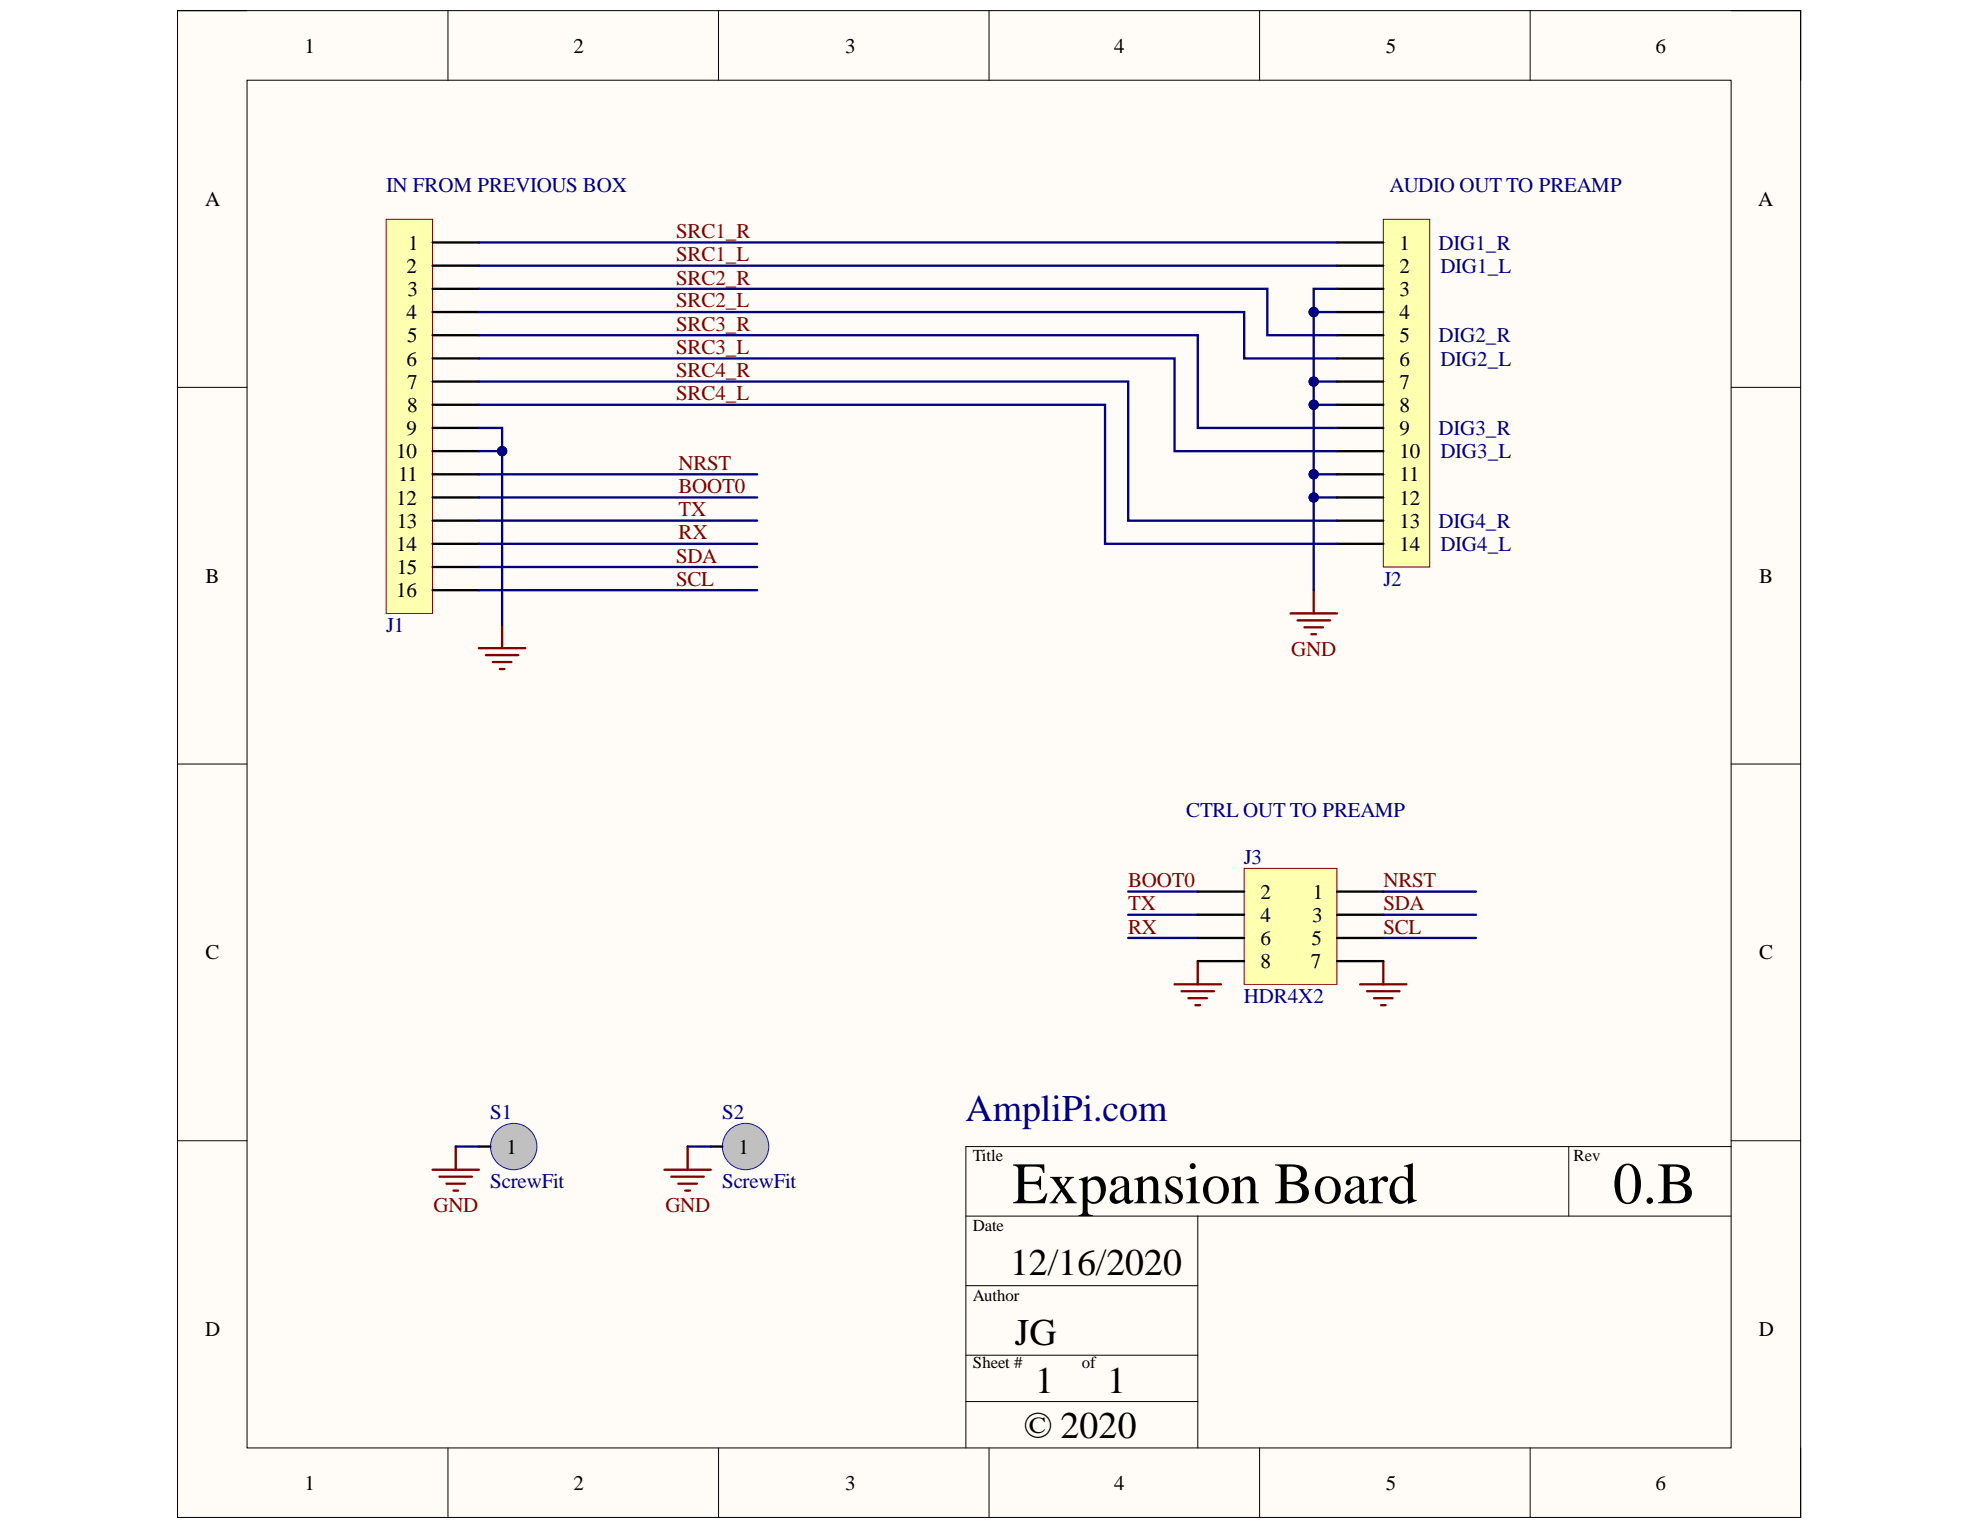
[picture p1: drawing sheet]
<svg xmlns="http://www.w3.org/2000/svg" width="279mm" height="216mm" viewBox="0 0 279 216" stroke-linecap="round" stroke-linejoin="round" font-family="sans-serif">
<path d="M25 1.5h229.1v212.6h-229.1z" fill-rule="evenodd" fill="#fffcf8"/>
<path d="M25 1.5h229.1v212.6h-229.1z" fill="none" stroke="#000" stroke-width=".14"/>
<path d="M34.9 11.3h209.4v193h-209.4z" fill-rule="evenodd" fill="#fffcf8"/>
<g fill="none" stroke="#000" stroke-width=".14">
<path d="M25 1.5h9.9M34.9 11.3h209.4v193h-209.4zM63.2 1.5v9.8M101.4 1.5v9.8M139.6 1.5v9.8M177.7 1.5v9.8M215.9 1.5v9.8M244.3 1.5h9.8v9.8M25 54.7h9.9M244.3 54.7h9.8M25 107.8h9.9M244.3 107.8h9.8"/>
<path d="M25 161h9.9M244.3 161h9.8M63.2 204.3v9.8M101.4 204.3v9.8M139.6 204.3v9.8M177.7 204.3v9.8M215.9 204.3v9.8M254.1 204.3v9.8"/>
</g>
<path d="M67.6 91.5h6.5M68.6 92.4h4.5M69.5 93.4h2.7M70.5 94.4h.7M70.9 88.2v3.3" fill="none" stroke="#800000" stroke-width=".33"/>
<path d="M54.5 30.9h6.5v55.7h-6.5z" fill-rule="evenodd" fill="#ffffb0"/>
<path d="M54.5 30.9h6.5v55.7h-6.5z" fill="none" stroke="#800000" stroke-width=".14"/>
<g fill="none" stroke="#000" stroke-width=".33">
<path d="M61 34.2h6.6M61 37.5h6.6M61 40.8h6.6M61 44h6.6M61 47.3h6.6M61 50.6h6.6M61 53.8h6.6M61 57.1h6.6M61 60.4h6.6M61 63.7h6.6M61 66.9h6.6M61 70.2h6.6"/>
<path d="M61 73.5h6.6M61 76.7h6.6M61 80h6.6M61 83.3h6.6"/>
</g>
<path d="M67.6 60.4h3.3v27.8M67.6 66.9h39.2M67.6 70.2h39.2M67.6 73.5h39.2M67.6 76.7h39.2" fill="none" stroke="#000080" stroke-width=".33"/>
<circle cx="70.9" cy="63.7" r=".65" fill="#000080"/>
<circle cx="70.9" cy="63.7" r=".65" fill="none" stroke="#000080" stroke-width=".14"/>
<path d="M67.6 63.7h3.3" fill="none" stroke="#000080" stroke-width=".33"/>
<circle cx="70.9" cy="63.7" r=".65" fill="#000080"/>
<circle cx="70.9" cy="63.7" r=".65" fill="none" stroke="#000080" stroke-width=".14"/>
<path d="M136.3 171.6h108M169 171.6v32.7M221.4 161.8v9.8M244.3 161.8h-108v42.5M136.3 181.4h32.7M136.3 191.2h32.7M136.3 197.8h32.7" fill="none" stroke="#000" stroke-width=".14"/>
<path d="M185.4 70.2h3.3" fill="none" stroke="#000080" stroke-width=".33"/>
<circle cx="185.4" cy="70.2" r=".65" fill="#000080"/>
<circle cx="185.4" cy="70.2" r=".65" fill="none" stroke="#000080" stroke-width=".14"/>
<path d="M185.4 66.9h3.3" fill="none" stroke="#000080" stroke-width=".33"/>
<circle cx="185.4" cy="66.9" r=".65" fill="#000080"/>
<circle cx="185.4" cy="66.9" r=".65" fill="none" stroke="#000080" stroke-width=".14"/>
<path d="M185.4 44h3.3" fill="none" stroke="#000080" stroke-width=".33"/>
<circle cx="185.4" cy="44" r=".66" fill="#000080"/>
<circle cx="185.4" cy="44" r=".66" fill="none" stroke="#000080" stroke-width=".14"/>
<path d="M185.4 53.8h3.3" fill="none" stroke="#000080" stroke-width=".33"/>
<circle cx="185.4" cy="53.8" r=".65" fill="#000080"/>
<circle cx="185.4" cy="53.8" r=".65" fill="none" stroke="#000080" stroke-width=".14"/>
<path d="M185.4 57.1h3.3" fill="none" stroke="#000080" stroke-width=".33"/>
<circle cx="185.4" cy="57.1" r=".65" fill="#000080"/>
<circle cx="185.4" cy="57.1" r=".65" fill="none" stroke="#000080" stroke-width=".14"/>
<path d="M182.1 86.6h6.6M183.1 87.5h4.6M184.1 88.5h2.6M185.1 89.5h.6M185.4 83.3v3.3" fill="none" stroke="#800000" stroke-width=".33"/>
<path d="M195.2 30.9h6.5v49.1h-6.5z" fill-rule="evenodd" fill="#ffffb0"/>
<path d="M195.2 30.9h6.5v49.1h-6.5z" fill="none" stroke="#800000" stroke-width=".14"/>
<g fill="none" stroke="#000" stroke-width=".33">
<path d="M188.7 34.2h6.5M188.7 37.5h6.5M188.7 40.8h6.5M188.7 44h6.5M188.7 47.3h6.5M188.7 50.6h6.5M188.7 53.8h6.5M188.7 57.1h6.5M188.7 60.4h6.5M188.7 63.7h6.5M188.7 66.9h6.5M188.7 70.2h6.5"/>
<path d="M188.7 73.5h6.5M188.7 76.7h6.5"/>
</g>
<path d="M67.6 34.2h121.1M67.6 37.5h121.1M67.6 40.8h111.2v6.5h9.9M67.6 44h108v6.6h13.1M67.6 47.3h101.4v13.1h19.7M67.6 50.6h98.1v13.1h23M67.6 53.8h91.6v19.7h29.5M67.6 57.1h88.3v19.6h32.8M188.7 40.8h-3.3v42.5" fill="none" stroke="#000080" stroke-width=".33"/>
<circle cx="185.4" cy="44" r=".66" fill="#000080"/>
<circle cx="185.4" cy="44" r=".66" fill="none" stroke="#000080" stroke-width=".14"/>
<circle cx="185.4" cy="53.8" r=".65" fill="#000080"/>
<circle cx="185.4" cy="53.8" r=".65" fill="none" stroke="#000080" stroke-width=".14"/>
<circle cx="185.4" cy="57.1" r=".65" fill="#000080"/>
<circle cx="185.4" cy="57.1" r=".65" fill="none" stroke="#000080" stroke-width=".14"/>
<circle cx="185.4" cy="66.9" r=".65" fill="#000080"/>
<circle cx="185.4" cy="66.9" r=".65" fill="none" stroke="#000080" stroke-width=".14"/>
<circle cx="185.4" cy="70.2" r=".65" fill="#000080"/>
<circle cx="185.4" cy="70.2" r=".65" fill="none" stroke="#000080" stroke-width=".14"/>
<path d="M67.6 80h39.2M67.6 83.3h39.2M159.2 125.8h9.8M159.2 132.4h9.8M159.2 129.1h9.8M195.2 125.8h13.1" fill="none" stroke="#000080" stroke-width=".33"/>
<path d="M165.7 138.9h6.6M166.7 139.9h4.6M169 135.6v3.3M191.9 138.9h6.6M192.9 139.9h4.6M195.2 135.6v3.3M167.7 140.9h2.6M168.7 141.8h.6M193.9 140.9h2.6M194.9 141.8h.6" fill="none" stroke="#800000" stroke-width=".33"/>
<path d="M175.6 122.5h13.1v16.4h-13.1z" fill-rule="evenodd" fill="#ffffb0"/>
<path d="M175.6 122.5h13.1v16.4h-13.1z" fill="none" stroke="#800000" stroke-width=".14"/>
<path d="M169 125.8h6.6M169 129.1h6.6M169 132.4h6.6M169 135.6h6.6M188.7 125.8h6.5M188.7 129.1h6.5M188.7 132.4h6.5M188.7 135.6h6.5" fill="none" stroke="#000" stroke-width=".33"/>
<path d="M195.2 129.1h13.1M195.2 132.4h13.1" fill="none" stroke="#000080" stroke-width=".33"/>
<circle cx="72.5" cy="161.8" r="3.3" fill="#c0c0c0"/>
<circle cx="72.5" cy="161.8" r="3.3" fill="none" stroke="#00f" stroke-width=".14"/>
<path d="M67.6 161.8h1.6" fill="none" stroke="#000" stroke-width=".33"/>
<circle cx="105.2" cy="161.8" r="3.3" fill="#c0c0c0"/>
<circle cx="105.2" cy="161.8" r="3.3" fill="none" stroke="#00f" stroke-width=".14"/>
<path d="M100.3 161.8h1.6" fill="none" stroke="#000" stroke-width=".33"/>
<path d="M61 165.1h6.6M62 166h4.6M63 167h2.6M64 168h.6M64.3 161.8v3.3M93.8 165.1h6.5M94.7 166h4.6M95.7 167h2.6M96.7 168h.7M97 161.8v3.3" fill="none" stroke="#800000" stroke-width=".33"/>
<path d="M64.3 161.8h3.3M97 161.8h3.3" fill="none" stroke="#000080" stroke-width=".33"/>
<g font-size="8.3">
<text x="142.9" y="169.8">Expansion Board</text>
<text x="227.6" y="169.8">0.B</text>
</g>
<text font-size="5.3" fill="#000080" x="136.3" y="158.2">AmpliPi.com</text>
<g font-size="5.3">
<text x="142.5" y="179.9">12/16/2020</text>
<text x="143.2" y="189.8">JG</text>
<text x="146.1" y="196.6">1</text>
<text x="156.2" y="196.6">1</text>
<text x="144.5" y="202.9">© 2020</text>
</g>
<g font-size="3">
<text x="43" y="7.4">1</text>
<text x="80.9" y="7.4">2</text>
<text x="119.3" y="7.4">3</text>
<text x="157.2" y="7.4">4</text>
<text x="195.6" y="7.4">5</text>
<text x="233.6" y="7.4">6</text>
<text x="28.9" y="29.1">A</text>
<text x="248.1" y="29.1">A</text>
<text x="57.6" y="35.3">1</text>
<text x="197.5" y="35.3">1</text>
<text x="57.3" y="38.5">2</text>
<text x="57.5" y="41.8">3</text>
<text x="197.5" y="38.5">2</text>
<text x="197.5" y="41.8">3</text>
<text x="57.3" y="45.1">4</text>
<text x="197.5" y="45.1">4</text>
<text x="57.3" y="51.6">6</text>
<text x="57.4" y="48.3">5</text>
<text x="197.5" y="48.3">5</text>
<text x="197.5" y="51.6">6</text>
<text x="57.4" y="54.9">7</text>
<text x="57.4" y="58.1">8</text>
<text x="197.5" y="54.9">7</text>
<text x="197.5" y="58.1">8</text>
<text x="55.9" y="64.7">10</text>
<text x="57.3" y="61.4">9</text>
<text x="197.5" y="61.4">9</text>
<text x="197.5" y="64.7">10</text>
<text x="55.9" y="71.2">12</text>
<text x="56.2" y="67.9">11</text>
<text x="197.5" y="67.9">11</text>
<text x="197.5" y="71.2">12</text>
<text x="55.9" y="77.7">14</text>
<text x="56" y="74.5">13</text>
<text x="197.5" y="74.5">13</text>
<text x="197.5" y="77.7">14</text>
<text x="29" y="82.3">B</text>
<text x="56" y="81">15</text>
<text x="248.3" y="82.3">B</text>
<text x="55.9" y="84.3">16</text>
<text x="177.9" y="126.8">2</text>
<text x="177.9" y="130.1">4</text>
<text x="185.2" y="130.1">3</text>
<text x="185.2" y="126.8">1</text>
<text x="29" y="135.4">C</text>
<text x="177.9" y="133.4">6</text>
<text x="177.9" y="136.7">8</text>
<text x="185" y="136.7">7</text>
<text x="185.1" y="133.4">5</text>
<text x="248.3" y="135.4">C</text>
<text x="71.5" y="162.8">1</text>
<text x="104.2" y="162.8">1</text>
<text x="28.9" y="188.6">D</text>
<text x="248.2" y="188.6">D</text>
<text x="43" y="210.2">1</text>
<text x="80.9" y="210.2">2</text>
<text x="119.3" y="210.2">3</text>
<text x="157.2" y="210.2">4</text>
<text x="195.6" y="210.2">5</text>
<text x="233.6" y="210.2">6</text>
</g>
<g font-size="3" fill="#000080">
<text x="54.5" y="27.1">IN FROM PREVIOUS BOX</text>
<text x="196.1" y="27.1">AUDIO OUT TO PREAMP</text>
<text x="203" y="35.3">DIG1_R</text>
<text x="203.3" y="38.5">DIG1_L</text>
<text x="203" y="48.3">DIG2_R</text>
<text x="203.3" y="51.6">DIG2_L</text>
<text x="203" y="61.4">DIG3_R</text>
<text x="203.3" y="64.7">DIG3_L</text>
<text x="203" y="74.5">DIG4_R</text>
<text x="203.3" y="77.7">DIG4_L</text>
<text x="195.2" y="82.7">J2</text>
<text x="54.5" y="89.2">J1</text>
<text x="167.4" y="115.3">CTRL OUT TO PREAMP</text>
<text x="175.5" y="121.9">J3</text>
<text x="175.5" y="141.6">HDR4X2</text>
<text x="69.2" y="157.9">S1</text>
<text x="101.9" y="157.9">S2</text>
<text x="69.2" y="167.7">ScrewFit</text>
<text x="101.9" y="167.7">ScrewFit</text>
</g>
<g font-size="3" fill="#800000">
<text x="95.4" y="33.6">SRC1_R</text>
<text x="95.4" y="36.9">SRC1_L</text>
<text x="95.4" y="40.2">SRC2_R</text>
<text x="95.4" y="43.4">SRC2_L</text>
<text x="95.4" y="46.7">SRC3_R</text>
<text x="95.4" y="50">SRC3_L</text>
<text x="95.4" y="53.2">SRC4_R</text>
<text x="95.4" y="56.5">SRC4_L</text>
<text x="95.7" y="66.3">NRST</text>
<text x="95.7" y="69.6">BOOT0</text>
<text x="95.7" y="72.8">TX</text>
<text x="95.7" y="76.1">RX</text>
<text x="95.4" y="82.7">SCL</text>
<text x="95.4" y="79.4">SDA</text>
<text x="182.2" y="92.5">GND</text>
<text x="159.2" y="125.2">BOOT0</text>
<text x="195.2" y="125.2">NRST</text>
<text x="159.2" y="128.4">TX</text>
<text x="159.2" y="131.7">RX</text>
<text x="195.2" y="131.7">SCL</text>
<text x="195.2" y="128.4">SDA</text>
<text x="61.2" y="171">GND</text>
<text x="93.9" y="171">GND</text>
</g>
<g font-size="2.4">
<text x="137.3" y="163.9">Title</text>
<text x="222" y="163.9">Rev</text>
<text x="137.3" y="173.7">Date</text>
<text x="137.3" y="183.6">Author</text>
<text x="137.3" y="193.1">Sheet #</text>
<text x="152.7" y="193.1">of</text>
</g>
</svg>
